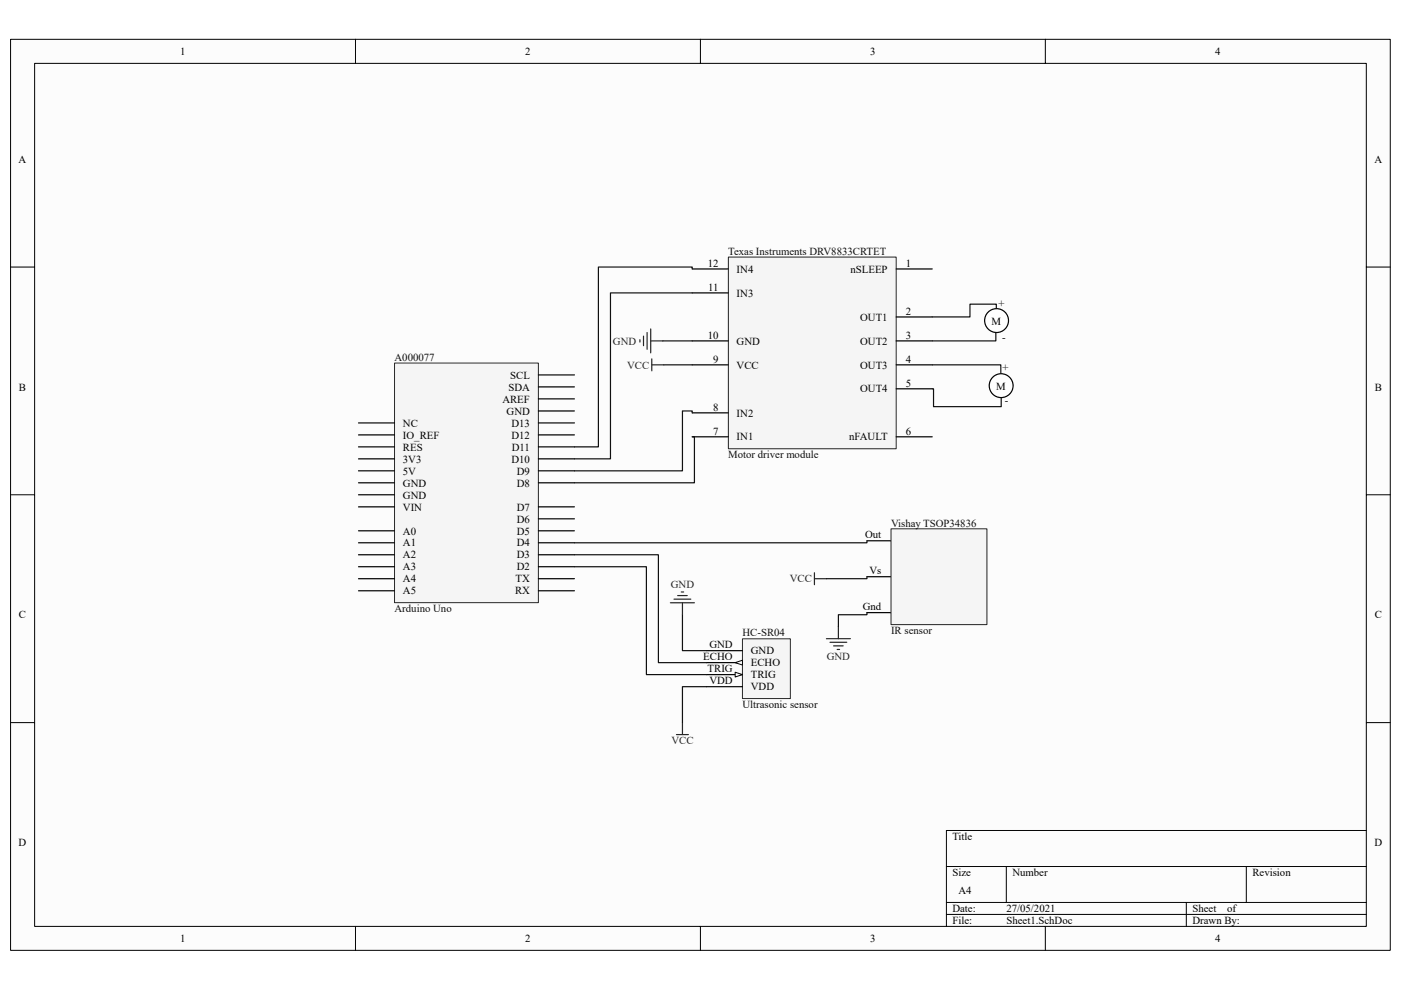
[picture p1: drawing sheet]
<svg xmlns="http://www.w3.org/2000/svg" width="297mm" height="210mm" viewBox="0 0 297 210" stroke-linecap="round" stroke-linejoin="round" font-family="sans-serif">
<path d="M2.3 8.4h292.5v193.2h-292.5z" fill="#fcfcfc"/>
<path d="M2.2 8.3h292.6v193.3h-292.6z" fill="none" stroke="#000" stroke-width=".21"/>
<path d="M7.4 13.5h282.3v183h-282.3z" fill="#fcfcfc"/>
<g fill="none" stroke="#000" stroke-width=".21">
<path d="M7.3 13.4h282.4v183.1h-282.4zM75.4 8.3v5.1M148.5 8.3v5.1M221.6 8.3v5.1M2.2 56.6h5.1M289.7 56.6h5.1M2.2 104.9h5.1M289.7 104.9h5.1M2.2 153.3h5.1M289.7 153.3h5.1M289.7 176.1h-89v20.4M75.4 196.5v5.1"/>
<path d="M148.5 196.5v5.1M200.7 183.8h89M200.7 191.4h89M200.7 194h89M213.4 183.8v7.6M221.6 196.5v5.1M251.5 191.4v5.1M264.2 183.8v7.6"/>
</g>
<path d="M83.7 77h30.4v50.8h-30.4z" fill="#f5f5f5"/>
<path d="M83.6 77h30.5v50.8h-30.5z" fill="none" stroke="#262626" stroke-width=".21"/>
<g fill="none" stroke="#000" stroke-width=".25">
<path d="M114.1 79.5h7.7M76 99.9h7.6M76 97.3h7.6M76 94.8h7.6M76 92.2h7.6M76 89.7h7.6M114.1 99.9h7.7M114.1 97.3h7.7M114.1 94.8h7.7M114.1 92.2h7.7M114.1 89.7h7.7M114.1 87.2h7.7"/>
<path d="M114.1 84.6h7.7M114.1 82.1h7.7M76 117.7h7.6M76 115.1h7.6M76 112.6h7.6M76 107.5h7.6M76 104.9h7.6M76 102.4h7.6M114.1 117.7h7.7M114.1 115.1h7.7M114.1 112.6h7.7M114.1 107.5h7.7"/>
<path d="M114.1 102.4h7.7M114.1 110h7.7M183.8 114.7h5.1M76 120.2h7.6M76 122.7h7.6M76 125.3h7.6M114.1 120.2h7.7M114.1 122.7h7.7M114.1 125.3h7.7M183.8 129.9h5.1M183.8 122.3h5.1"/>
</g>
<path d="M199.1 117.2h5l-2.5 2.6zM204.9 119.5l1.8 1.8M203.9 120.5l1.8 1.8" fill="none" stroke="#1c1c1c" stroke-width=".25"/>
<g fill="#1c1c1c" stroke="#1c1c1c" stroke-width=".25">
<path d="M204.9 119.5l1 .5-.5 .5z"/>
<path d="M203.9 120.5l1 .6-.5 .5z"/>
</g>
<path d="M191.4 117.2h5.1M191.4 117.2v12.7M196.5 117.2v12.7M201.6 119.8v5.1M201.6 117.2v-2.5M204.1 119.8h-5M191.4 129.9h5.1M201.6 124.9h-5.1" fill="none" stroke="#1c1c1c" stroke-width=".25" stroke-dasharray=".5 .5"/>
<path d="M188.9 112.2h20.4v20.3h-20.4z" fill="#f5f5f5"/>
<path d="M188.9 112.2h20.4v20.3h-20.4z" fill="none" stroke="#262626" stroke-width=".21"/>
<path d="M157.4 135.5h10.2v12.7h-10.2z" fill="#f5f5f5"/>
<path d="M157.4 135.5h10.2v12.7h-10.2z" fill="none" stroke="#262626" stroke-width=".21"/>
<path d="M149.8 145.6h7.6M149.8 143.1h7.6" fill="none" stroke="#000" stroke-width=".25"/>
<path d="M155.9 142.6l1.5 .5-1.5 .5z" fill="#fcfcfc" stroke="#000" stroke-width=".21"/>
<path d="M149.8 140.5h7.6" fill="none" stroke="#000" stroke-width=".25"/>
<path d="M155.9 140.5l1.5-.5v1.1z" fill="#fcfcfc" stroke="#000" stroke-width=".21"/>
<path d="M149.8 138h7.6" fill="none" stroke="#000" stroke-width=".25"/>
<path d="M154.4 54.5h35.6v40.7h-35.6z" fill="#f5f5f5"/>
<path d="M154.4 54.5h35.6v40.7h-35.6z" fill="none" stroke="#262626" stroke-width=".21"/>
<path d="M146.8 57h7.6M190 57h7.7M146.8 72.3h7.6M146.8 77.4h7.6M146.8 62.1h7.6M190 67.2h7.7M190 72.3h7.7M190 77.4h7.7M146.8 92.6h7.6M146.8 87.6h7.6M190 82.5h7.7M190 92.6h7.7" fill="none" stroke="#000" stroke-width=".25"/>
<path d="M121.8 117.7h17.8v22.8h10.2M121.8 120.2h15.3v22.9h12.7M144.7 130.4v7.6h5.1M149.8 145.6h-5.1v7.7" fill="none" stroke="#0e0e0e" stroke-width=".25"/>
<path d="M142.1 127.8h5.1M142.9 127.1h3.6M143.7 126.3h2M144.4 125.6h.5M144.7 127.8v2.6M143.4 155.8h2.6M144.7 153.3v2.5" fill="none" stroke="#262626" stroke-width=".25"/>
<g fill="#fefefe" stroke="#000" stroke-width=".25">
<circle cx="211.3" cy="68" r="2.53"/>
<circle cx="212.3" cy="81.8" r="2.53"/>
</g>
<g fill="none" stroke="#0e0e0e" stroke-width=".25">
<path d="M146.8 57v-.4h-19.9v38.2h-5.1M140.5 72.3h6.3M140.7 77.4h6.1M146.8 62.1h-17.4v35.2h-7.6M197.7 77.4h14.5v1.8M211.1 70.5v1.8h-13.4M211.2 65.3v-.8h-5.5v2.7h-8M146.8 92.6h.4v9.8h-25.4M146.8 87.6v-.4h-2.1v12.7h-22.9M197.7 82.5h.2v3.8h14.4v-1.9M183.8 114.7v.4h-62M183.8 122.3v.4h-8.6"/>
<path d="M183.8 129.9v.5h-6v2.5"/>
</g>
<g fill="none" stroke="#262626" stroke-width=".25">
<path d="M135.7 72.1v.5M136.4 71.3v2M137.2 70.5v3.6M138 72.3h2.5M138 69.8v5M138.2 76.1v2.6M138.2 77.4h2.5M172.7 121.5v2.5M172.7 122.7h2.5M175.2 135.5h5.1M176 136.2h3.5M176.7 137h2.1"/>
<path d="M177.5 137.8h.5M177.8 132.9v2.6"/>
</g>
<g font-size="2.3">
<text x="38.2" y="11.7">1</text>
<text x="111.4" y="11.7">2</text>
<text x="184.5" y="11.7">3</text>
<text x="257.6" y="11.7">4</text>
<text x="4" y="34.5">A</text>
<text x="291.4" y="34.5">A</text>
<text x="150.1" y="56.6">12</text>
<text x="156.2" y="57.8">IN4</text>
<text x="180.3" y="57.8">nSLEEP</text>
<text x="192" y="56.6">1</text>
<text x="150.2" y="61.6">11</text>
<text x="156.2" y="62.9">IN3</text>
<text x="150.1" y="71.8">10</text>
<text x="182.4" y="68">OUT1</text>
<text x="192" y="66.7">2</text>
<text x="192" y="71.8">3</text>
<text x="210.2" y="68.9">M</text>
<text x="151.2" y="76.9">9</text>
<text x="156.2" y="73.1">GND</text>
<text x="182.4" y="73.1">OUT2</text>
<text x="192" y="76.9">4</text>
<text x="4" y="82.8">B</text>
<text x="107.8" y="82.8">SDA</text>
<text x="108.2" y="80.3">SCL</text>
<text x="156.2" y="78.2">VCC</text>
<text x="182.4" y="78.2">OUT3</text>
<text x="182.4" y="83.2">OUT4</text>
<text x="192" y="82">5</text>
<text x="211.2" y="82.7">M</text>
<text x="291.5" y="82.8">B</text>
<text x="106.5" y="85.4">AREF</text>
<text x="107.4" y="87.9">GND</text>
<text x="151.2" y="87.1">8</text>
<text x="156.2" y="88.3">IN2</text>
<text x="85.4" y="95.6">RES</text>
<text x="85.4" y="93">IO_REF</text>
<text x="85.4" y="90.5">NC</text>
<text x="108.4" y="93">D12</text>
<text x="108.4" y="90.5">D13</text>
<text x="108.5" y="95.6">D11</text>
<text x="151.2" y="92.2">7</text>
<text x="156.2" y="93.4">IN1</text>
<text x="180.1" y="93.4">nFAULT</text>
<text x="192" y="92.2">6</text>
<text x="85.4" y="100.6">5V</text>
<text x="85.4" y="98.1">3V3</text>
<text x="108.4" y="98.1">D10</text>
<text x="109.6" y="100.6">D9</text>
<text x="85.4" y="105.7">GND</text>
<text x="85.4" y="103.2">GND</text>
<text x="109.6" y="103.2">D8</text>
<text x="85.4" y="113.4">A0</text>
<text x="85.4" y="108.3">VIN</text>
<text x="109.6" y="113.4">D5</text>
<text x="109.6" y="110.8">D6</text>
<text x="109.6" y="108.3">D7</text>
<text x="85.4" y="118.4">A2</text>
<text x="85.4" y="115.9">A1</text>
<text x="109.6" y="118.4">D3</text>
<text x="109.6" y="115.9">D4</text>
<text x="183.4" y="114.2">Out</text>
<text x="85.4" y="121">A3</text>
<text x="85.4" y="123.5">A4</text>
<text x="109.3" y="123.5">TX</text>
<text x="109.6" y="121">D2</text>
<text x="184.3" y="121.8">Vs</text>
<text x="4" y="131.2">C</text>
<text x="85.4" y="126.1">A5</text>
<text x="109.2" y="126.1">RX</text>
<text x="182.9" y="129.5">Gnd</text>
<text x="291.5" y="131.2">C</text>
<text x="150.4" y="137.5">GND</text>
<text x="149.1" y="140.1">ECHO</text>
<text x="150" y="142.6">TRIG</text>
<text x="159.2" y="143.9">TRIG</text>
<text x="159.2" y="141.3">ECHO</text>
<text x="159.2" y="138.8">GND</text>
<text x="150.4" y="145.2">VDD</text>
<text x="159.2" y="146.4">VDD</text>
<text x="4" y="179.5">D</text>
<text x="201.9" y="178.2">Title</text>
<text x="291.4" y="179.5">D</text>
<text x="201.9" y="185.8">Size</text>
<text x="214.6" y="185.8">Number</text>
<text x="265.5" y="185.8">Revision</text>
<text x="203.2" y="189.7">A4</text>
<text x="201.9" y="193.5">Date:</text>
<text x="201.9" y="196">File:</text>
<text x="213.4" y="193.5">27/05/2021</text>
<text x="213.4" y="196">Sheet1.SchDoc</text>
<text x="252.8" y="193.5">Sheet</text>
<text x="252.8" y="196">Drawn By:</text>
<text x="260.2" y="193.5">of</text>
<text x="38.2" y="199.8">1</text>
<text x="111.4" y="199.8">2</text>
<text x="184.5" y="199.8">3</text>
<text x="257.6" y="199.8">4</text>
</g>
<g font-size="2.3" fill="#0e0e0e">
<text x="154.4" y="54">Texas Instruments DRV8833CRTET</text>
<text x="211.7" y="65.1">+</text>
<text x="83.6" y="76.5">A000077</text>
<text x="212.4" y="72.2">-</text>
<text x="212.6" y="78.8">+</text>
<text x="213.1" y="85.7">-</text>
<text x="154.4" y="97.2">Motor driver module</text>
<text x="188.9" y="111.7">Vishay TSOP34836</text>
<text x="83.6" y="129.9">Arduino Uno</text>
<text x="157.4" y="135">HC-SR04</text>
<text x="188.9" y="134.6">IR sensor</text>
<text x="157.4" y="150.2">Ultrasonic sensor</text>
</g>
<g font-size="2.3" fill="#262626">
<text x="130" y="73.1">GND</text>
<text x="133" y="78.2">VCC</text>
<text x="142.2" y="124.8">GND</text>
<text x="167.4" y="123.5">VCC</text>
<text x="175.3" y="140.1">GND</text>
<text x="142.3" y="157.9">VCC</text>
</g>
</svg>
